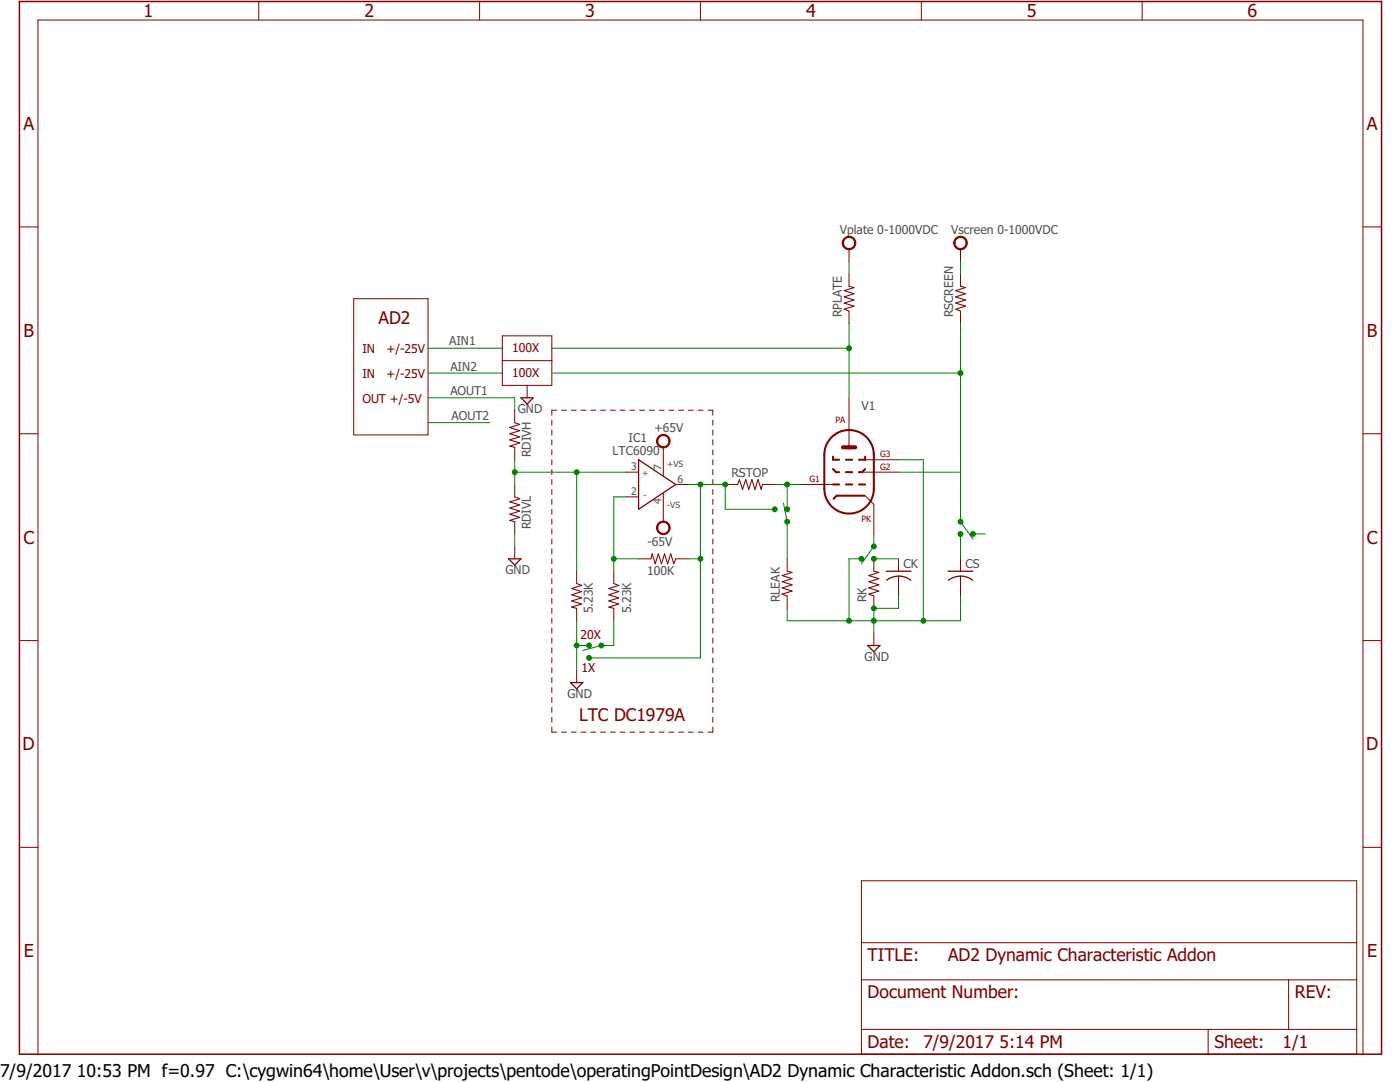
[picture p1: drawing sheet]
<svg xmlns="http://www.w3.org/2000/svg" width="279mm" height="216mm" viewBox="0 0 279 216" stroke-linecap="round" stroke-linejoin="round" font-family="sans-serif">
<g fill="none" stroke="#800000" stroke-width=".2">
<path d="M51.6 .3v3.7M95.7 .3v3.7M139.8 .3v3.7M183.9 .3v3.7M227.9 .3v3.7M3.9 45.3h3.7M70.6 59.6h14.8v27.2h-14.8zM169.4 49.7v2.5M169.4 54.7v2.4M191.7 49.7v2.5M191.7 54.7v2.4M272 45.3h3.7"/>
<path d="M100.2 67h9.9v9.9h-9.9zM100.2 72h9.9M105.2 76.9v2.5M169.4 62.1v2.5M169.4 79.4v9.9M191.7 62.1v2.5M3.9 86.6h3.7M102.7 81.9v2.4M102.7 89.3v2.4M102.7 96.7v2.4M110.1 83.8v1M110.1 85.8v1"/>
<path d="M110.1 87.8v1M110.1 89.7v1.1M110.1 91.7v1M110.1 93.7v1M110.1 95.7v1M110.1 97.7v1M110.1 99.6v1M111.1 81.9h-1v.9M112.1 81.9h1M114 81.9h1M116 81.9h.9M117.9 81.9h1"/>
<path d="M119.9 81.9h.9M121.8 81.9h1M123.8 81.9h.9M125 94.2h2.4M125 99.1h2.4M125.7 81.9h1M127.7 81.9h.9M129.6 81.9h1M131.6 81.9h.9M132.4 89.3v5.7M132.4 98.4v5.7M133.5 81.9h1"/>
<path d="M134.9 96.7h2.4M135.4 81.9h1M137.4 81.9h1M139.3 81.9h1M141.3 81.9h1v.9M142.3 83.8v1M142.3 85.8v1M142.3 87.8v1M142.3 89.7v1.1M142.3 91.7v1M142.3 93.7v1M142.3 95.7v1"/>
<path d="M142.3 97.7v1M142.3 99.6v1M144.7 96.7h2.5M152.1 96.7h2.5M159.6 96.7h7.9M171.4 94.2h7.9M172.6 98.9l1.8 1.7v6M172.7 91.7h6.6M272 86.6h3.7M102.7 104.1v2.5M102.7 109v2.5M110.1 101.6v1"/>
<path d="M110.1 103.6v1M110.1 105.6v1M110.1 107.5v1M110.1 109.5v1M110.1 111.5v1M110.1 113.5v1M110.1 115.4v1.1M110.1 117.4v1M110.1 119.4v1M115.1 114v2.4M122.5 114v2.4M127.4 111.5h2.5"/>
<path d="M134.9 111.5h2.4M142.3 101.6v1M142.3 103.6v1M142.3 105.6v1M142.3 107.5v1M142.3 109.5v1M142.3 111.5v1M142.3 113.5v1M142.3 115.4v1.1M142.3 117.4v1M142.3 119.4v1M157.1 111.5v2.5"/>
<path d="M157.1 118.9v2.5M174.4 111.5v2.5M174.4 118.9v2.5M179.3 111.5v2.5M179.3 115v3.9M191.7 111.5v2.5M191.7 115v3.9M3.9 127.8h3.7M110.1 121.4v1M110.1 123.4v1M110.1 125.3v1M110.1 127.3v1"/>
<path d="M110.1 129.3v1M110.1 131.3v1M110.1 133.2v1M110.1 135.2v1M110.1 137.2v1M110.1 139.2v1M115.1 121.4v2.5M115.1 133.8v2.4M122.5 121.4v2.5M142.3 121.4v1M142.3 123.4v1M142.3 125.3v1"/>
<path d="M142.3 127.3v1M142.3 129.3v1M142.3 131.3v1M142.3 133.2v1M142.3 135.2v1M142.3 137.2v1M142.3 139.2v1M174.4 126.3v2.5M272 127.8h3.7M110.1 145.1v1h1M110.1 141.1v1.1M110.1 143.1v1"/>
<path d="M112.1 146.1h1M114 146.1h1M116 146.1h.9M117.9 146.1h1M119.9 146.1h.9M121.8 146.1h1M123.8 146.1h.9M125.7 146.1h1M127.7 146.1h.9M129.6 146.1h1M131.6 146.1h.9M133.5 146.1h1"/>
<path d="M135.4 146.1h1M137.4 146.1h1M139.3 146.1h1M142.3 141.1v1.1M142.3 143.1v1M142.3 145.1v1h-1M3.9 169.1h3.7M171.9 175.7h98.9v34.7h-98.9zM272 169.1h3.7M171.9 195.5h98.9M171.9 188.1h98.9M257.2 195.5v9.9"/>
<path d="M7.6 210.4v-206.4h264.4v206.4M171.9 205.4h98.9M241.1 205.4v5"/>
</g>
<path d="M3.9 .3h271.8v210.1h-271.8z" fill="none" stroke="#800000" stroke-width=".3"/>
<path d="M168.2 89.3h2.5" fill="none" stroke="#800000" stroke-width=".8"/>
<path d="M166.2 96.7h1.3M166.2 93.6l.7 .6h.6M166.2 91.1v.6h1.3M168.8 96.7h1.3M168.8 94.2h1.3M168.8 91.7h1.3M171.4 96.7h1.3M172.5 98.9h-5.5l-.6 .6M172.7 93.6l-.7 .6h-.6M172.7 91.1v.6h-1.3M174.4 90.5v7a4.9 4.9 0 0 1-5 5 4.9 4.9 0 0 1-4.9-5v-6.8a4.9 4.9 0 0 1 4.9-4.9 4.9 4.9 0 0 1 5 4.9" fill="none" stroke="#800000" stroke-width=".4"/>
<path d="M169.4 57.1l1 .3-1.9 .6 1.9 .6-1.9 .6 1.9 .7-1.9 .6 1.9 .6-1.9 .6 .9 .4M191.7 57.1l1 .3-2 .6 2 .6-2 .6 2 .7-2 .6 2 .6-2 .6 1 .4M102.7 99.1l1 .4-2 .6 2 .7-2 .6 2 .6-2 .6 2 .6-2 .6 1 .3M102.7 84.3l1 .4-2 .6 2 .6-2 .7 2 .6-2 .6 2 .6-2 .6 1 .3M147.2 96.7l.4-1 .6 2 .6-2 .6 2 .7-2 .6 2 .6-2 .6 2 .2-1M115.1 116.4l1 .4-2 .6 2 .6-2 .7 2 .6-2 .6 2 .6-2 .6 1 .3M122.5 116.4l1 .4-2 .6 2 .6-2 .7 2 .6-2 .6 2 .6-2 .6 1 .3M129.9 111.5l.3-1 .6 2 .6-2 .6 2 .6-2 .6 2 .7-2 .6 2 .4-1M157.1 114l1 .2-2 .7 2 .6-2 .6 2 .6-2 .6 2 .6-2 .7 1 .3M174.4 114l1 .2-2 .7 2 .6-2 .6 2 .6-2 .6 2 .6-2 .7 1 .3" fill="none" stroke="#800000" stroke-width=".21"/>
<g fill="#800000" stroke="#800000" stroke-width=".2">
<path d="M168.5 47.6a1.36 1.36 0 0 1 2.1 .2 1.36 1.36 0 0 1-.8 2 1.36 1.36 0 0 1-1.7-1.3h.2a1.11 1.11 0 0 1 1.6-1.1 1.11 1.11 0 0 1 .3 1.9 1.11 1.11 0 0 1-1.8-.5l-.1-.3h-.2z" fill-rule="evenodd"/>
<path d="M190.7 47.6a1.36 1.36 0 0 1 2.1 .2 1.36 1.36 0 0 1-.7 2 1.36 1.36 0 0 1-1.8-1.3h.3a1.11 1.11 0 0 1 1.6-.9 1.11 1.11 0 0 1 .2 1.8 1.11 1.11 0 0 1-1.8-.6v-.3h-.3z" fill-rule="evenodd"/>
<path d="M131.4 87.1a1.36 1.36 0 0 1 2.1 .2 1.36 1.36 0 0 1-.7 2 1.36 1.36 0 0 1-1.8-1.3h.3a1.11 1.11 0 0 1 1.6-.9 1.11 1.11 0 0 1 .1 1.9 1.11 1.11 0 0 1-1.7-.7v-.3h-.3z" fill-rule="evenodd"/>
<path d="M131.4 104.4a1.36 1.36 0 0 1 2.1 .2 1.36 1.36 0 0 1-.7 2 1.36 1.36 0 0 1-1.8-1.3h.3a1.11 1.11 0 0 1 1.6-.9 1.11 1.11 0 0 1 .1 1.9 1.11 1.11 0 0 1-1.7-.7v-.3h-.3z" fill-rule="evenodd"/>
</g>
<path d="M104 79.4h2.4l-1.2 1.2zM127.4 91.7l7.5 5-7.5 4.9zM101.5 111.5h2.5l-1.3 1.2zM176.9 114h4.9M176.9 115.8a3.9 3.9 0 0 1 4.9 0M189.2 114h5M189.3 115.8a3.9 3.9 0 0 1 4.8 0M113.9 136.2h2.4l-1.2 1.3zM173.2 128.8h2.4l-1.2 1.2z" fill="none" stroke="#800000" stroke-width=".25"/>
<g fill="none" stroke="#008000" stroke-width=".2">
<path d="M169.4 52.2v2.5M191.7 52.2v2.5M85.4 69.5h14.8M85.4 74.4h14.8M85.4 79.4h17.3v2.5M110.1 69.5h59.3M110.1 74.4h81.6M169.4 64.6v14.8M191.7 64.6v39.5l2.5 3.4M85.4 84.3h12.4M102.7 94.2h22.3M102.7 91.7v5"/>
<path d="M115.1 94.2v19.8M125 99.1h-2.5v14.9M137.3 96.7h7.4v4.9h9.9M139.8 96.7v34.6h-22.2M154.6 96.7h5M157.1 96.7v4.9M179.3 94.2h12.4M179.3 91.7h5v32.2M102.7 106.6v2.4M122.5 111.5h4.9M137.3 111.5h2.5M156.4 100.4l.7 3.7v7.4"/>
<path d="M171.9 111.5h-2.5v12.4M174.4 106.6v2.4l-2.5 3.5M174.4 111.5h4.9M179.3 118.9v2.5h-4.9v4.9M191.7 106.6v4.9M191.7 118.9v5h-34.6v-2.5M194.2 106.6h2.4M115.1 123.9v9.9M115.1 128.8h2.5M122.5 123.9v4.9h-2.5l-3.7 1"/>
</g>
<g fill="#008000" stroke="#008000" stroke-width=".2">
<circle cx="169.4" cy="69.5" r=".49"/>
<circle cx="191.7" cy="74.4" r=".49"/>
<circle cx="191.7" cy="104.1" r=".49"/>
<circle cx="102.7" cy="94.2" r=".49"/>
<circle cx="115.1" cy="94.2" r=".49"/>
<circle cx="174.4" cy="123.9" r=".49"/>
<circle cx="169.4" cy="123.9" r=".49"/>
<circle cx="171.9" cy="111.5" r=".49"/>
<circle cx="174.4" cy="121.4" r=".49"/>
<circle cx="184.3" cy="123.9" r=".49"/>
<circle cx="115.1" cy="128.8" r=".49"/>
<circle cx="117.6" cy="128.8" r=".49"/>
<circle cx="122.5" cy="111.5" r=".49"/>
<circle cx="139.8" cy="96.7" r=".49"/>
<circle cx="139.8" cy="111.5" r=".49"/>
<circle cx="154.6" cy="101.6" r=".49"/>
<circle cx="117.6" cy="131.3" r=".49"/>
<circle cx="144.7" cy="96.7" r=".49"/>
<circle cx="157.1" cy="101.6" r=".49"/>
<circle cx="157.1" cy="96.7" r=".49"/>
<circle cx="157.1" cy="104.1" r=".49"/>
<circle cx="120" cy="128.8" r=".49"/>
<circle cx="174.4" cy="111.5" r=".49"/>
<circle cx="174.4" cy="109" r=".49"/>
<circle cx="191.7" cy="106.6" r=".49"/>
<circle cx="194.2" cy="106.6" r=".49"/>
</g>
<g font-size="3.6" fill="#800000">
<text x="28.6" y="3.4">1</text>
<text x="72.7" y="3.4">2</text>
<text x="116.8" y="3.4">3</text>
<text x="160.9" y="3.4">4</text>
<text x="204.9" y="3.4">5</text>
<text x="249" y="3.4">6</text>
<text x="4.7" y="25.9">A</text>
<text x="272.8" y="25.9">A</text>
<text x="4.7" y="67.2">B</text>
<text x="272.8" y="67.2">B</text>
<text x="4.7" y="108.5">C</text>
<text x="272.8" y="108.5">C</text>
<text x="4.5" y="149.7">D</text>
<text x="272.7" y="149.7">D</text>
<text x="4.7" y="191">E</text>
<text x="272.9" y="191">E</text>
</g>
<g font-size="3.5" fill="#800000">
<text x="75.5" y="64.6">AD2</text>
<text x="115.6" y="143.9">LTC DC1979A</text>
<text x="173.2" y="191.8">TITLE:</text>
<text x="189.2" y="191.8">AD2 Dynamic Characteristic Addon</text>
<text x="173.2" y="199.2">Document Number:</text>
<text x="258.4" y="199.2">REV:</text>
<text x="173.2" y="209.1">Date:</text>
<text x="184.3" y="209.1">7/9/2017</text>
<text x="199.5" y="209.1">5:14 PM</text>
<text x="242.4" y="209.1">Sheet:</text>
<text x="255.9" y="209.1">1/1</text>
</g>
<g font-size="3.5">
<text x="0" y="214.9">7/9/2017</text>
<text x="15.4" y="214.9">10:53 PM f=0.97 C:\cygwin64\home\User\v\projects\pentode\operatingPointDesign\AD2 Dynamic Characteristic Addon.sch (Sheet: 1/1)</text>
</g>
<g font-size="2.4" fill="#505050">
<text x="167.6" y="46.6">Vplate 0-1000VDC</text>
<text x="189.8" y="46.6">Vscreen 0-1000VDC</text>
<text x="168" y="63.3" transform="rotate(-90 168 63.3)">RPLATE</text>
<text x="190.2" y="63.3" transform="rotate(-90 190.2 63.3)">RSCREEN</text>
<text x="89.6" y="68.8">AIN1</text>
<text x="89.9" y="73.9">AIN2</text>
<text x="89.9" y="78.9">AOUT1</text>
<text x="90.1" y="83.8">AOUT2</text>
<text x="103.3" y="82.5">GND</text>
<text x="171.9" y="81.9">V1</text>
<text x="125.5" y="88.3">IC1</text>
<text x="130.5" y="86.2">+65V</text>
<text x="105.9" y="91.2" transform="rotate(-90 105.9 91.2)">RDIVH</text>
<text x="122.2" y="90.7">LTC6090</text>
<text x="146" y="95.2">RSTOP</text>
<text x="105.9" y="105.6" transform="rotate(-90 105.9 105.6)">RDIVL</text>
<text x="129.2" y="108.9">-65V</text>
<text x="180.3" y="113.4">CK</text>
<text x="192.7" y="113.4">CS</text>
<text x="100.9" y="114.6">GND</text>
<text x="129.2" y="114.7">100K</text>
<text x="118.3" y="122.4" transform="rotate(-90 118.3 122.4)">5.23K</text>
<text x="126" y="122.4" transform="rotate(-90 126 122.4)">5.23K</text>
<text x="155.6" y="120.2" transform="rotate(-90 155.6 120.2)">RLEAK</text>
<text x="172.9" y="120.2" transform="rotate(-90 172.9 120.2)">RK</text>
<text x="172.5" y="131.9">GND</text>
<text x="113.2" y="139.3">GND</text>
</g>
<g font-size="2.4" fill="#800000">
<text x="72.3" y="70.5">IN</text>
<text x="77.2" y="70.5">+/-25V</text>
<text x="102.2" y="70.2">100X</text>
<text x="72.3" y="75.4">IN</text>
<text x="77.2" y="75.4">+/-25V</text>
<text x="102.2" y="75.2">100X</text>
<text x="72.3" y="80.4">OUT +/-5V</text>
<text x="115.8" y="127.6">20X</text>
<text x="116.1" y="134">1X</text>
</g>
<g font-size="2.1" fill="#505050">
<text x="125.9" y="93.9">3</text>
<text x="132" y="93.9" transform="rotate(-90 132 93.9)">7</text>
<text x="125.9" y="98.8">2</text>
<text x="132" y="100.6" transform="rotate(-90 132 100.6)">4</text>
<text x="135.2" y="96.3">6</text>
</g>
<g font-size="1.7" fill="#800000">
<text x="166.7" y="84.3">PA</text>
<text x="175.6" y="93.7">G2</text>
<text x="175.6" y="91.2">G3</text>
<text x="161.5" y="96.2">G1</text>
<text x="171.9" y="104.1">PK</text>
</g>
<g font-size="1.7" fill="#505050">
<text x="128.2" y="94.9">+</text>
<text x="133.1" y="93.2">+VS</text>
<text x="128.4" y="99.4">-</text>
<text x="133.1" y="101.4">-VS</text>
</g>
</svg>
